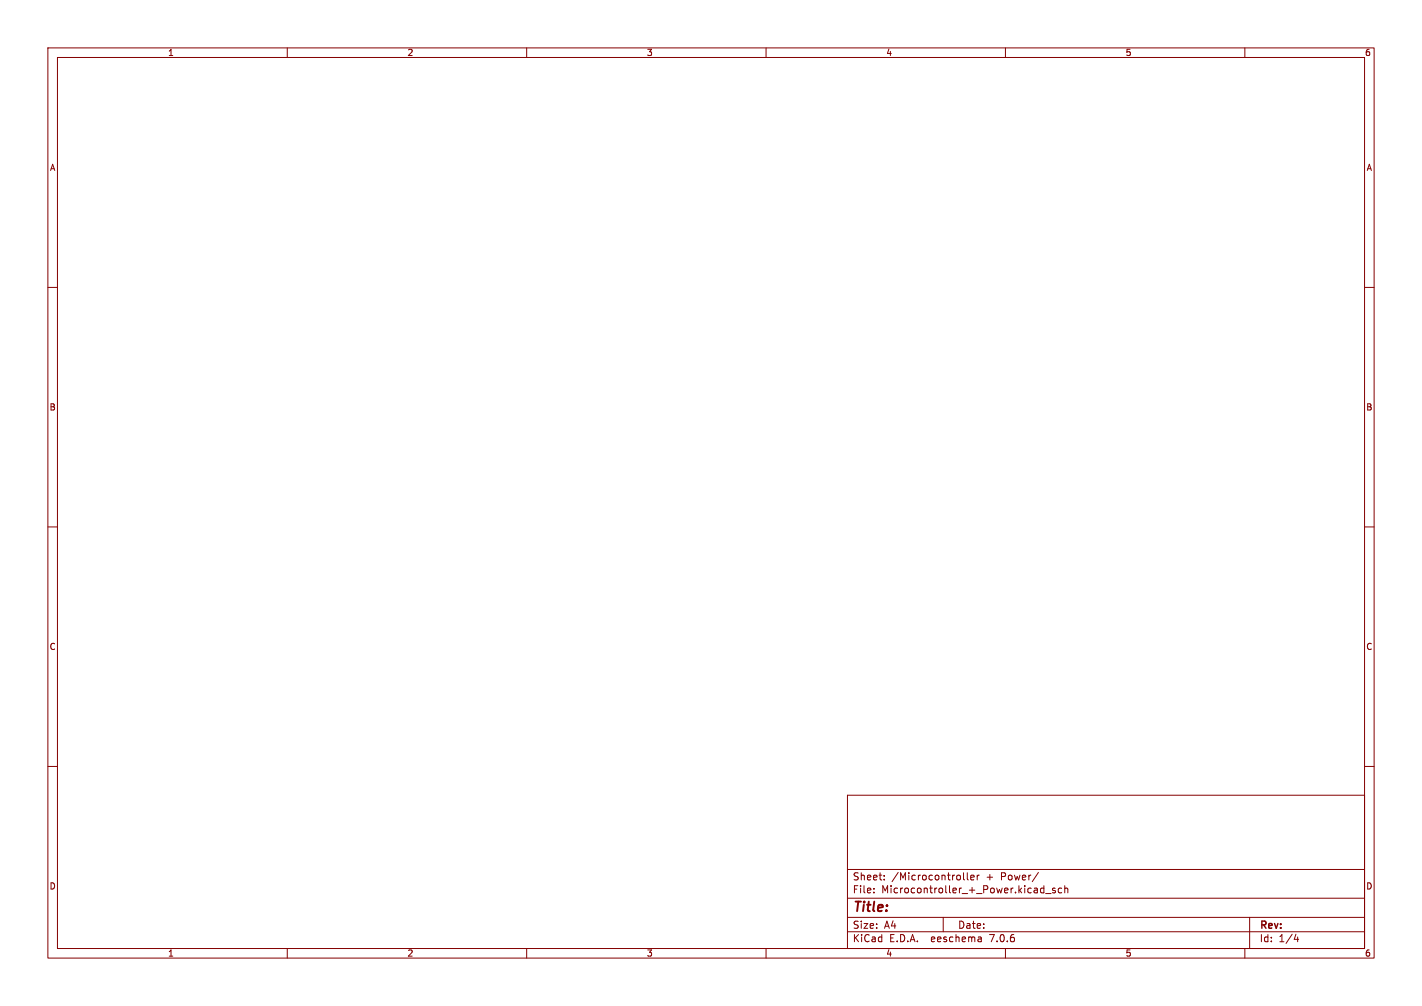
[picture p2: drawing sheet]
<svg xmlns="http://www.w3.org/2000/svg" width="297mm" height="210mm" viewBox="0 0 297 210" stroke-linecap="round" stroke-linejoin="round" font-family="sans-serif">
<g fill="none" stroke="#840000" stroke-width=".21">
<path d="M10 10h277v190h-277zM12 12h273v186h-273zM60 10v2M110 10v2M160 10v2M210 10v2M260 10v2M10 60h2M285 60h2M10 110h2M285 110h2M10 160h2"/>
<path d="M285 160h2M177 166h108v32h-108zM60 198v2M110 198v2M160 198v2M177 194.5h108M177 191.5h108M177 187.5h108M177 181.5h108M182.5 186.3v.1M182.5 185.5v.1M184.7 183.6v.1"/>
<path d="M184.7 182.8v.1M197 191.5v3M201.2 182.2v1.3l.3 .2M202 182.2v1.3l.2 .2M202.7 183.2l.8-.1-.1-.3-.4-.1-.3 .2 .1 .7h.6M204.1 182.7v1M204.5 182.7l-.4 .3M204.9 195.7l.1 .9M205 196.5l-.2 .1M205 196h-.2M210 198v2M216.9 182.1l-1.3 2"/>
<path d="M217.6 185.4l.4 .1M218 184.9v1.5M218 186.3l-.4 .1M218.4 186.5h1.1M220.4 185.5l-.4-.1-.2 .2 .1 .2 .5 .2v.3h-.6M221.7 185.5l-.4-.1-.3 .3 .2 .6h.5M222.4 185.5l.2-.1 .4 .1v.9M222.4 184.9v1.5M260 198v2M261 191.5v6.5M270.7 195l-.4 1.1h.9M271 195.6v1"/>
</g>
<text font-size="2.8" fill="#840000" x="178" y="190.9">Title:</text>
<g font-size="2.1" fill="#840000">
<text x="178" y="184">Sheet:</text>
<text x="186.2" y="184">/Microcontroller</text>
<text x="206" y="184">+</text>
<text x="209.2" y="184">Power/</text>
<text x="178" y="186.7">File:</text>
<text x="184.1" y="186.7">Microcontroller_+_Power.kicad_sch</text>
<text x="178" y="196.9">KiCad</text>
<text x="178" y="194.1">Size:</text>
<text x="184.7" y="194.1">A4</text>
<text x="185.7" y="196.9">E.D.A.</text>
<text x="194.6" y="196.9">eeschema</text>
<text x="200" y="194.1">Date:</text>
<text x="207" y="196.9">7.0.6</text>
<text x="263" y="194.3">Rev:</text>
<text x="263" y="196.9">Id:</text>
<text x="267.1" y="196.9">1/4</text>
</g>
<g font-size="1.8" fill="#840000">
<text x="35" y="11.9">1</text>
<text x="85" y="11.9">2</text>
<text x="135" y="11.9">3</text>
<text x="185" y="11.9">4</text>
<text x="235" y="11.9">5</text>
<text x="285" y="11.9">6</text>
<text x="10.3" y="35.9">A</text>
<text x="285.3" y="35.9">A</text>
<text x="10.3" y="85.9">B</text>
<text x="285.3" y="85.9">B</text>
<text x="10.3" y="135.9">C</text>
<text x="285.3" y="135.9">C</text>
<text x="10.3" y="185.9">D</text>
<text x="285.3" y="185.9">D</text>
<text x="35" y="199.9">1</text>
<text x="85" y="199.9">2</text>
<text x="135" y="199.9">3</text>
<text x="185" y="199.9">4</text>
<text x="235" y="199.9">5</text>
<text x="285" y="199.9">6</text>
</g>
</svg>
